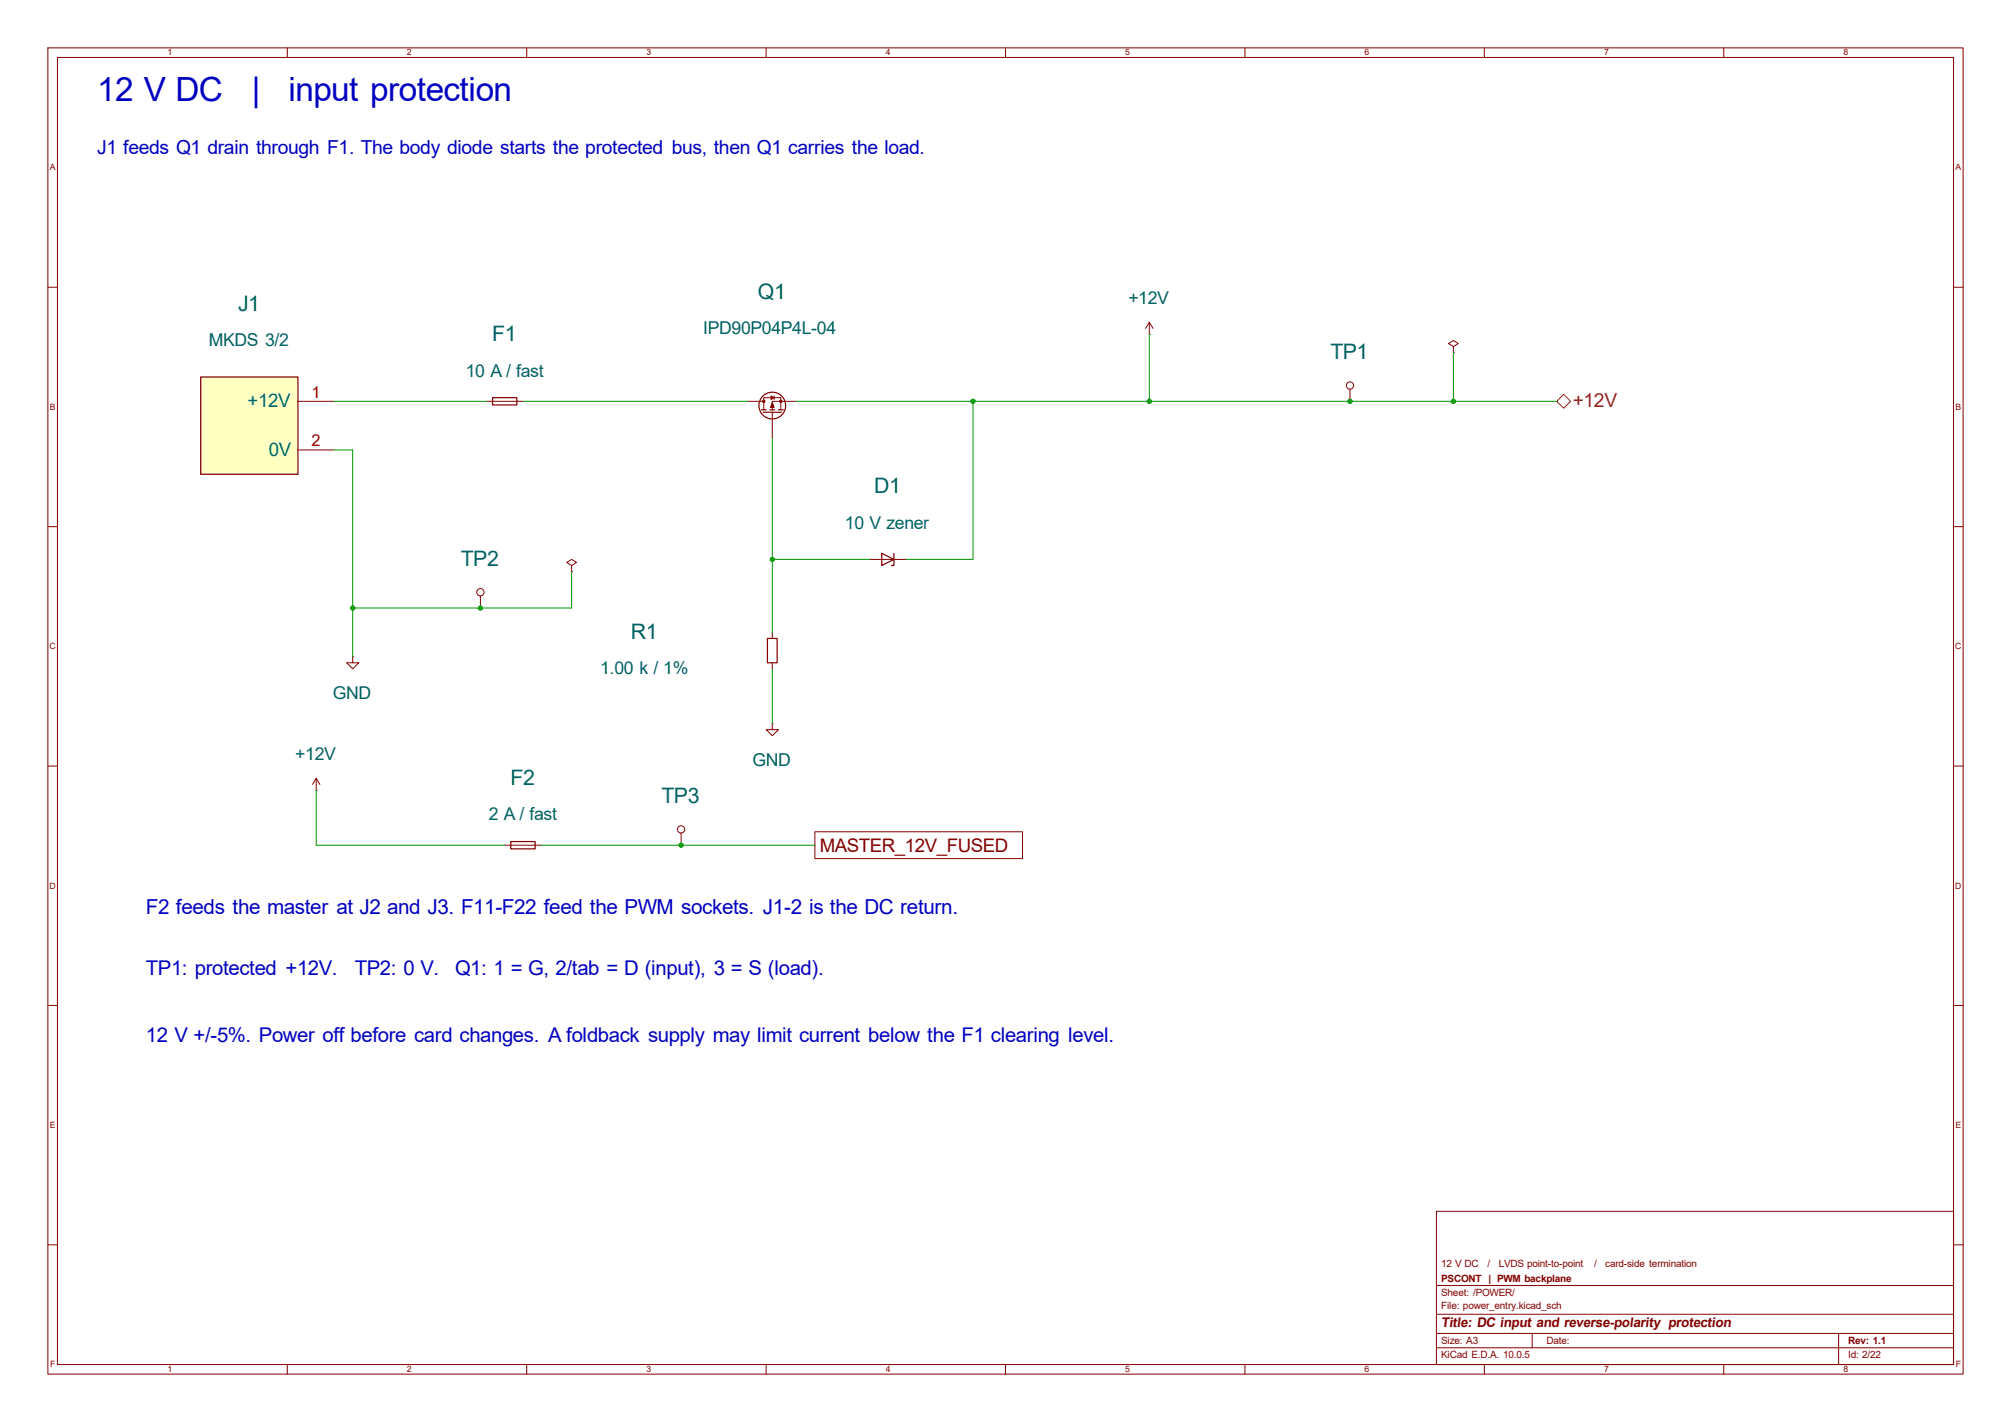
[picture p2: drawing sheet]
(kicad_sch (version 20260101) (generator eeschema) (paper "A3") (title_block (title "DC input and reverse-polarity protection") (rev "1.1") (company "PSCONT  |  PWM backplane") (comment 1 "12 V DC   /   LVDS point-to-point   /   card-side termination")) (lib_symbols (symbol "BP:MKDS_2" (pin_names (offset 1.27)) (in_bom yes) (on_board yes) (property "Reference" "J" (at 0.0 0.0 0) (effects (font (size 1.27 1.27)) )) (property "Value" "MKDS_2" (at 0.0 -2.54 0) (effects (font (size 1.27 1.27)) )) (symbol "MKDS_2_0_1" (rectangle (start -10.16 10.16) (end 10.16 -10.16) (stroke (width 0.254) (type default)) (fill (type background)))) (symbol "MKDS_2_1_1" (pin passive line (at 17.78 5.08 180) (length 7.62) (name "+12V" (effects (font (face "Arial") (size 2.8 2.8)) )) (number "1" (effects (font (size 2.45 2.45)) )))(pin passive line (at 17.78 -5.08 180) (length 7.62) (name "0V" (effects (font (face "Arial") (size 2.8 2.8)) )) (number "2" (effects (font (size 2.45 2.45)) )))))
(symbol "BP:PMOS_GDS"
  (pin_numbers (hide yes))
  (pin_names
   (offset 0) (hide yes))
  (exclude_from_sim no)
  (in_bom yes)
  (on_board yes)
  (in_pos_files yes)
  (duplicate_pin_numbers_are_jumpers no)
  (property "Reference" "Q" (at 5.08 1.27 0) (show_name no) (do_not_autoplace no) (effects (font (size 1.27 1.27)) (justify left)))
  (property "Value" "PMOS_GDS" (at 5.08 -1.27 0) (show_name no) (do_not_autoplace no) (effects (font (size 1.27 1.27)) (justify left)))
  (property "Footprint" "" (at 5.08 2.54 0) (show_name no) (do_not_autoplace no) (hide yes) (effects (font (size 1.27 1.27))))
  (property "Datasheet" "" (at 0 0 0) (show_name no) (do_not_autoplace no) (hide yes) (effects (font (size 1.27 1.27))))
  (property "Description" "P-MOSFET transistor" (at 0 0 0) (show_name no) (do_not_autoplace no) (hide yes) (effects (font (size 1.27 1.27))))
  (symbol "PMOS_GDS_0_1"
   (polyline (pts (xy 0.254 1.905) (xy 0.254 -1.905)) (stroke (width 0.254) (type default)) (fill (type none)))
   (polyline (pts (xy 0.254 0) (xy -2.54 0)) (stroke (width 0) (type default)) (fill (type none)))
   (polyline (pts (xy 0.762 2.286) (xy 0.762 1.27)) (stroke (width 0.254) (type default)) (fill (type none)))
   (polyline (pts (xy 0.762 1.778) (xy 3.302 1.778) (xy 3.302 -1.778) (xy 0.762 -1.778)) (stroke (width 0) (type default)) (fill (type none)))
   (polyline (pts (xy 0.762 0.508) (xy 0.762 -0.508)) (stroke (width 0.254) (type default)) (fill (type none)))
   (polyline (pts (xy 0.762 -1.27) (xy 0.762 -2.286)) (stroke (width 0.254) (type default)) (fill (type none)))
   (circle (center 1.651 0) (radius 2.794) (stroke (width 0.254) (type default)) (fill (type none)))
   (polyline (pts (xy 2.286 0) (xy 1.27 0.381) (xy 1.27 -0.381) (xy 2.286 0)) (stroke (width 0) (type default)) (fill (type outline)))
   (polyline (pts (xy 2.54 2.54) (xy 2.54 1.778)) (stroke (width 0) (type default)) (fill (type none)))
   (circle (center 2.54 1.778) (radius 0.254) (stroke (width 0) (type default)) (fill (type outline)))
   (circle (center 2.54 -1.778) (radius 0.254) (stroke (width 0) (type default)) (fill (type outline)))
   (polyline (pts (xy 2.54 -2.54) (xy 2.54 0) (xy 0.762 0)) (stroke (width 0) (type default)) (fill (type none)))
   (polyline (pts (xy 2.921 -0.381) (xy 3.683 -0.381)) (stroke (width 0) (type default)) (fill (type none)))
   (polyline (pts (xy 3.302 -0.381) (xy 2.921 0.254) (xy 3.683 0.254) (xy 3.302 -0.381)) (stroke (width 0) (type default)) (fill (type none))))
  (symbol "PMOS_GDS_1_1"
   (pin passive line (at 2.54 5.08 270) (length 2.54) (name "D" (effects (font (size 1.27 1.27)))) (number "2" (effects (font (size 1.27 1.27)))))
   (pin input line (at -5.08 0 0) (length 2.54) (name "G" (effects (font (size 1.27 1.27)))) (number "1" (effects (font (size 1.27 1.27)))))
   (pin passive line (at 2.54 -5.08 90) (length 2.54) (name "S" (effects (font (size 1.27 1.27)))) (number "3" (effects (font (size 1.27 1.27))))))
  (embedded_fonts no))
(symbol "Connector:TestPoint"
  (pin_numbers (hide yes))
  (pin_names
   (offset 0.762) (hide yes))
  (exclude_from_sim no)
  (in_bom yes)
  (on_board yes)
  (in_pos_files yes)
  (duplicate_pin_numbers_are_jumpers no)
  (property "Reference" "TP" (at 0 6.858 0) (show_name no) (do_not_autoplace no) (effects (font (size 1.27 1.27))))
  (property "Value" "TestPoint" (at 0 5.08 0) (show_name no) (do_not_autoplace no) (effects (font (size 1.27 1.27))))
  (property "Footprint" "" (at 5.08 0 0) (show_name no) (do_not_autoplace no) (hide yes) (effects (font (size 1.27 1.27))))
  (property "Datasheet" "" (at 5.08 0 0) (show_name no) (do_not_autoplace no) (hide yes) (effects (font (size 1.27 1.27))))
  (property "Description" "test point" (at 0 0 0) (show_name no) (do_not_autoplace no) (hide yes) (effects (font (size 1.27 1.27))))
  (symbol "TestPoint_0_1"
   (circle (center 0 3.302) (radius 0.762) (stroke (width 0) (type default)) (fill (type none))))
  (symbol "TestPoint_1_1"
   (pin passive line (at 0 0 90) (length 2.54) (name "1" (effects (font (size 1.27 1.27)))) (number "1" (effects (font (size 1.27 1.27))))))
  (embedded_fonts no))
(symbol "Device:D_Zener"
  (pin_numbers (hide yes))
  (pin_names
   (offset 1.016) (hide yes))
  (exclude_from_sim no)
  (in_bom yes)
  (on_board yes)
  (in_pos_files yes)
  (duplicate_pin_numbers_are_jumpers no)
  (property "Reference" "D" (at 0 2.54 0) (show_name no) (do_not_autoplace no) (effects (font (size 1.27 1.27))))
  (property "Value" "D_Zener" (at 0 -2.54 0) (show_name no) (do_not_autoplace no) (effects (font (size 1.27 1.27))))
  (property "Footprint" "" (at 0 0 0) (show_name no) (do_not_autoplace no) (hide yes) (effects (font (size 1.27 1.27))))
  (property "Datasheet" "" (at 0 0 0) (show_name no) (do_not_autoplace no) (hide yes) (effects (font (size 1.27 1.27))))
  (property "Description" "Zener diode" (at 0 0 0) (show_name no) (do_not_autoplace no) (hide yes) (effects (font (size 1.27 1.27))))
  (symbol "D_Zener_0_1"
   (polyline (pts (xy -1.27 -1.27) (xy -1.27 1.27) (xy -0.762 1.27)) (stroke (width 0.254) (type default)) (fill (type none)))
   (polyline (pts (xy 1.27 0) (xy -1.27 0)) (stroke (width 0) (type default)) (fill (type none)))
   (polyline (pts (xy 1.27 -1.27) (xy 1.27 1.27) (xy -1.27 0) (xy 1.27 -1.27)) (stroke (width 0.254) (type default)) (fill (type none))))
  (symbol "D_Zener_1_1"
   (pin passive line (at -3.81 0 0) (length 2.54) (name "K" (effects (font (size 1.27 1.27)))) (number "1" (effects (font (size 1.27 1.27)))))
   (pin passive line (at 3.81 0 180) (length 2.54) (name "A" (effects (font (size 1.27 1.27)))) (number "2" (effects (font (size 1.27 1.27))))))
  (embedded_fonts no))
(symbol "Device:Fuse"
  (pin_numbers (hide yes))
  (pin_names
   (offset 0))
  (exclude_from_sim no)
  (in_bom yes)
  (on_board yes)
  (in_pos_files yes)
  (duplicate_pin_numbers_are_jumpers no)
  (property "Reference" "F" (at 2.032 0 90) (show_name no) (do_not_autoplace no) (effects (font (size 1.27 1.27))))
  (property "Value" "Fuse" (at -1.905 0 90) (show_name no) (do_not_autoplace no) (effects (font (size 1.27 1.27))))
  (property "Footprint" "" (at -1.778 0 90) (show_name no) (do_not_autoplace no) (hide yes) (effects (font (size 1.27 1.27))))
  (property "Datasheet" "" (at 0 0 0) (show_name no) (do_not_autoplace no) (hide yes) (effects (font (size 1.27 1.27))))
  (property "Description" "Fuse" (at 0 0 0) (show_name no) (do_not_autoplace no) (hide yes) (effects (font (size 1.27 1.27))))
  (symbol "Fuse_0_1"
   (rectangle (start -0.762 -2.54) (end 0.762 2.54) (stroke (width 0.254) (type default)) (fill (type none)))
   (polyline (pts (xy 0 2.54) (xy 0 -2.54)) (stroke (width 0) (type default)) (fill (type none))))
  (symbol "Fuse_1_1"
   (pin passive line (at 0 3.81 270) (length 1.27) (name "" (effects (font (size 1.27 1.27)))) (number "1" (effects (font (size 1.27 1.27)))))
   (pin passive line (at 0 -3.81 90) (length 1.27) (name "" (effects (font (size 1.27 1.27)))) (number "2" (effects (font (size 1.27 1.27))))))
  (embedded_fonts no))
(symbol "Device:R"
  (pin_numbers (hide yes))
  (pin_names
   (offset 0))
  (exclude_from_sim no)
  (in_bom yes)
  (on_board yes)
  (in_pos_files yes)
  (duplicate_pin_numbers_are_jumpers no)
  (property "Reference" "R" (at 2.032 0 90) (show_name no) (do_not_autoplace no) (effects (font (size 1.27 1.27))))
  (property "Value" "R" (at 0 0 90) (show_name no) (do_not_autoplace no) (effects (font (size 1.27 1.27))))
  (property "Footprint" "" (at -1.778 0 90) (show_name no) (do_not_autoplace no) (hide yes) (effects (font (size 1.27 1.27))))
  (property "Datasheet" "" (at 0 0 0) (show_name no) (do_not_autoplace no) (hide yes) (effects (font (size 1.27 1.27))))
  (property "Description" "Resistor" (at 0 0 0) (show_name no) (do_not_autoplace no) (hide yes) (effects (font (size 1.27 1.27))))
  (symbol "R_0_1"
   (rectangle (start -1.016 -2.54) (end 1.016 2.54) (stroke (width 0.254) (type default)) (fill (type none))))
  (symbol "R_1_1"
   (pin passive line (at 0 3.81 270) (length 1.27) (name "" (effects (font (size 1.27 1.27)))) (number "1" (effects (font (size 1.27 1.27)))))
   (pin passive line (at 0 -3.81 90) (length 1.27) (name "" (effects (font (size 1.27 1.27)))) (number "2" (effects (font (size 1.27 1.27))))))
  (embedded_fonts no))
(symbol "power:+12V"
  (power global)
  (pin_numbers (hide yes))
  (pin_names
   (offset 0) (hide yes))
  (exclude_from_sim no)
  (in_bom yes)
  (on_board yes)
  (in_pos_files yes)
  (duplicate_pin_numbers_are_jumpers no)
  (property "Reference" "#PWR" (at 0 -3.81 0) (show_name no) (do_not_autoplace no) (hide yes) (effects (font (size 1.27 1.27))))
  (property "Value" "+12V" (at 0 3.556 0) (show_name no) (do_not_autoplace no) (effects (font (size 1.27 1.27))))
  (property "Footprint" "" (at 0 0 0) (show_name no) (do_not_autoplace no) (hide yes) (effects (font (size 1.27 1.27))))
  (property "Datasheet" "" (at 0 0 0) (show_name no) (do_not_autoplace no) (hide yes) (effects (font (size 1.27 1.27))))
  (property "Description" "Power symbol creates a global label with name \"+12V\"" (at 0 0 0) (show_name no) (do_not_autoplace no) (hide yes) (effects (font (size 1.27 1.27))))
  (symbol "+12V_0_1"
   (polyline (pts (xy -0.762 1.27) (xy 0 2.54)) (stroke (width 0) (type default)) (fill (type none)))
   (polyline (pts (xy 0 2.54) (xy 0.762 1.27)) (stroke (width 0) (type default)) (fill (type none)))
   (polyline (pts (xy 0 0) (xy 0 2.54)) (stroke (width 0) (type default)) (fill (type none))))
  (symbol "+12V_1_1"
   (pin power_in line (at 0 0 90) (length 0) (name "" (effects (font (size 1.27 1.27)))) (number "1" (effects (font (size 1.27 1.27))))))
  (embedded_fonts no))
(symbol "power:GND"
  (power global)
  (pin_numbers (hide yes))
  (pin_names
   (offset 0) (hide yes))
  (exclude_from_sim no)
  (in_bom yes)
  (on_board yes)
  (in_pos_files yes)
  (duplicate_pin_numbers_are_jumpers no)
  (property "Reference" "#PWR" (at 0 -6.35 0) (show_name no) (do_not_autoplace no) (hide yes) (effects (font (size 1.27 1.27))))
  (property "Value" "GND" (at 0 -3.81 0) (show_name no) (do_not_autoplace no) (effects (font (size 1.27 1.27))))
  (property "Footprint" "" (at 0 0 0) (show_name no) (do_not_autoplace no) (hide yes) (effects (font (size 1.27 1.27))))
  (property "Datasheet" "" (at 0 0 0) (show_name no) (do_not_autoplace no) (hide yes) (effects (font (size 1.27 1.27))))
  (property "Description" "Power symbol creates a global label with name \"GND\" , ground" (at 0 0 0) (show_name no) (do_not_autoplace no) (hide yes) (effects (font (size 1.27 1.27))))
  (symbol "GND_0_1"
   (polyline (pts (xy 0 0) (xy 0 -1.27) (xy 1.27 -1.27) (xy 0 -2.54) (xy -1.27 -1.27) (xy 0 -1.27)) (stroke (width 0) (type default)) (fill (type none))))
  (symbol "GND_1_1"
   (pin power_in line (at 0 0 270) (length 0) (name "" (effects (font (size 1.27 1.27)))) (number "1" (effects (font (size 1.27 1.27))))))
  (embedded_fonts no))
(symbol "power:PWR_FLAG"
  (power global)
  (pin_numbers (hide yes))
  (pin_names
   (offset 0) (hide yes))
  (exclude_from_sim no)
  (in_bom yes)
  (on_board yes)
  (in_pos_files yes)
  (duplicate_pin_numbers_are_jumpers no)
  (property "Reference" "#FLG" (at 0 1.905 0) (show_name no) (do_not_autoplace no) (hide yes) (effects (font (size 1.27 1.27))))
  (property "Value" "PWR_FLAG" (at 0 3.81 0) (show_name no) (do_not_autoplace no) (effects (font (size 1.27 1.27))))
  (property "Footprint" "" (at 0 0 0) (show_name no) (do_not_autoplace no) (hide yes) (effects (font (size 1.27 1.27))))
  (property "Datasheet" "" (at 0 0 0) (show_name no) (do_not_autoplace no) (hide yes) (effects (font (size 1.27 1.27))))
  (property "Description" "Special symbol for telling ERC where power comes from" (at 0 0 0) (show_name no) (do_not_autoplace no) (hide yes) (effects (font (size 1.27 1.27))))
  (symbol "PWR_FLAG_0_0"
   (pin power_out line (at 0 0 90) (length 0) (name "" (effects (font (size 1.27 1.27)))) (number "1" (effects (font (size 1.27 1.27))))))
  (symbol "PWR_FLAG_0_1"
   (polyline (pts (xy 0 0) (xy 0 1.27) (xy -1.016 1.905) (xy 0 2.54) (xy 1.016 1.905) (xy 0 1.27)) (stroke (width 0) (type default)) (fill (type none))))
  (embedded_fonts no)))
(text "12 V DC   |   input protection" (at 20.32 20.32 0) (effects (font (face "Arial") (size 5.0 5.0)) (justify left)))
(text "J1 feeds Q1 drain through F1. The body diode starts the protected bus, then Q1 carries the load." (at 20.32 31.75 0) (effects (font (face "Arial") (size 2.9 2.9)) (justify left)))
(symbol (lib_id "BP:MKDS_2") (at 52.07 88.9 0) (unit 1) (in_bom yes) (on_board yes) (dnp no) (property "Reference" "J1" (at 52.07 63.5 0) (effects (font (face "Arial") (size 3.2 3.2)) ))(property "Value" "MKDS 3/2" (at 52.07 71.12 0) (effects (font (face "Arial") (size 2.65 2.65)) ))(property "Footprint" "TerminalBlock_Phoenix:TerminalBlock_Phoenix_MKDS-3-2-5.08_1x02_P5.08mm_Horizontal" (at 52.07 88.9 0) (effects (font (size 1.27 1.27))  (hide yes)))(property "Manufacturer" "Phoenix Contact" (at 52.07 88.9 0) (effects (font (size 1.27 1.27))  (hide yes)))(property "MPN" "1711725" (at 52.07 88.9 0) (effects (font (size 1.27 1.27))  (hide yes)))(property "Supplier_URL" "https://www.digikey.com/en/products/detail/phoenix-contact/1711725/260395" (at 52.07 88.9 0) (effects (font (size 1.27 1.27))  (hide yes))))
(symbol (lib_id "Device:Fuse") (at 105.41 83.82 90) (unit 1) (in_bom yes) (on_board yes) (dnp no) (property "Reference" "F1" (at 105.41 69.85 90) (effects (font (face "Arial") (size 3.2 3.2)) ))(property "Value" "10 A / fast" (at 105.41 77.47 90) (effects (font (face "Arial") (size 2.65 2.65)) ))(property "Footprint" "Fuse:Fuse_Littelfuse-NANO2-451_453" (at 105.41 83.82 0) (effects (font (size 1.27 1.27))  (hide yes)))(property "Manufacturer" "Littelfuse" (at 105.41 83.82 0) (effects (font (size 1.27 1.27))  (hide yes)))(property "MPN" "0451010.MRL" (at 105.41 83.82 0) (effects (font (size 1.27 1.27))  (hide yes)))(property "Supplier_URL" "https://www.digikey.com/en/products/detail/littelfuse-inc/0451010-MRL/700832" (at 105.41 83.82 0) (effects (font (size 1.27 1.27))  (hide yes))))
(wire (pts (xy 69.85 83.82) (xy 101.6 83.82)) (stroke (width 0) (type default)))
(symbol (lib_id "BP:PMOS_GDS") (at 161.29 86.36 90) (unit 1) (in_bom yes) (on_board yes) (dnp no) (property "Reference" "Q1" (at 161.29 60.96 90) (effects (font (face "Arial") (size 3.2 3.2)) ))(property "Value" "IPD90P04P4L-04" (at 161.29 68.58 90) (effects (font (face "Arial") (size 2.65 2.65)) ))(property "Footprint" "Package_TO_SOT_SMD:TO-252-2" (at 161.29 86.36 0) (effects (font (size 1.27 1.27))  (hide yes)))(property "Manufacturer" "Infineon" (at 161.29 86.36 0) (effects (font (size 1.27 1.27))  (hide yes)))(property "MPN" "IPD90P04P4L04ATMA2" (at 161.29 86.36 0) (effects (font (size 1.27 1.27))  (hide yes)))(property "Supplier_URL" "https://www.digikey.com/en/products/detail/infineon-technologies/IPD90P04P4L04ATMA2/11657625" (at 161.29 86.36 0) (effects (font (size 1.27 1.27))  (hide yes))))
(wire (pts (xy 109.22 83.82) (xy 156.21 83.82)) (stroke (width 0) (type default)))
(wire (pts (xy 166.37 83.82) (xy 203.2 83.82)) (stroke (width 0) (type default)))
(junction (at 203.2 83.82) (diameter 0) (color 0 0 0 0))
(wire (pts (xy 203.2 83.82) (xy 240.03 83.82)) (stroke (width 0) (type default)))
(junction (at 240.03 83.82) (diameter 0) (color 0 0 0 0))
(wire (pts (xy 240.03 83.82) (xy 281.94 83.82)) (stroke (width 0) (type default)))
(wire (pts (xy 240.03 83.82) (xy 240.03 69.85)) (stroke (width 0) (type default)))
(symbol (lib_id "power:+12V") (at 240.03 69.85 0) (unit 1) (in_bom yes) (on_board yes) (dnp no) (property "Reference" "#PWR01014" (at 240.03 55.88 0) (effects (font (face "Arial") (size 3.2 3.2))  (hide yes)))(property "Value" "+12V" (at 240.03 62.23 0) (effects (font (face "Arial") (size 2.65 2.65)) ))(property "Footprint" "" (at 240.03 69.85 0) (effects (font (size 1.27 1.27))  (hide yes))))
(symbol (lib_id "Connector:TestPoint") (at 281.94 83.82 0) (unit 1) (in_bom yes) (on_board yes) (dnp no) (property "Reference" "TP1" (at 281.94 73.66 0) (effects (font (face "Arial") (size 3.2 3.2)) ))(property "Value" "TestPoint" (at 281.94 77.47 0) (effects (font (face "Arial") (size 2.65 2.65))  (hide yes)))(property "Footprint" "TestPoint:TestPoint_Pad_D2.0mm" (at 281.94 83.82 0) (effects (font (size 1.27 1.27))  (hide yes))))
(wire (pts (xy 69.85 93.98) (xy 73.66 93.98)) (stroke (width 0) (type default)))
(wire (pts (xy 73.66 93.98) (xy 73.66 127.0)) (stroke (width 0) (type default)))
(wire (pts (xy 73.66 127.0) (xy 73.66 137.16)) (stroke (width 0) (type default)))
(symbol (lib_id "power:GND") (at 73.66 137.16 0) (unit 1) (in_bom yes) (on_board yes) (dnp no) (property "Reference" "#PWR01019" (at 73.66 123.19 0) (effects (font (face "Arial") (size 3.2 3.2))  (hide yes)))(property "Value" "GND" (at 73.66 144.78 0) (effects (font (face "Arial") (size 2.65 2.65)) ))(property "Footprint" "" (at 73.66 137.16 0) (effects (font (size 1.27 1.27))  (hide yes))))
(wire (pts (xy 161.29 91.44) (xy 161.29 116.84)) (stroke (width 0) (type default)))
(junction (at 161.29 116.84) (diameter 0) (color 0 0 0 0))
(wire (pts (xy 161.29 116.84) (xy 161.29 132.08)) (stroke (width 0) (type default)))
(symbol (lib_id "Device:R") (at 161.29 135.89 0) (unit 1) (in_bom yes) (on_board yes) (dnp no) (property "Reference" "R1" (at 134.62 132.08 0) (effects (font (face "Arial") (size 3.2 3.2)) ))(property "Value" "1.00 k / 1%" (at 134.62 139.7 0) (effects (font (face "Arial") (size 2.65 2.65)) ))(property "Footprint" "Resistor_SMD:R_0805_2012Metric" (at 161.29 135.89 0) (effects (font (size 1.27 1.27))  (hide yes)))(property "Manufacturer" "Yageo" (at 161.29 135.89 0) (effects (font (size 1.27 1.27))  (hide yes)))(property "MPN" "RC0805FR-071KL" (at 161.29 135.89 0) (effects (font (size 1.27 1.27))  (hide yes)))(property "Supplier_URL" "https://www.digikey.com/en/products/detail/yageo/RC0805FR-071KL/730391" (at 161.29 135.89 0) (effects (font (size 1.27 1.27))  (hide yes))))
(wire (pts (xy 161.29 139.7) (xy 161.29 151.13)) (stroke (width 0) (type default)))
(symbol (lib_id "power:GND") (at 161.29 151.13 0) (unit 1) (in_bom yes) (on_board yes) (dnp no) (property "Reference" "#PWR01025" (at 161.29 137.16 0) (effects (font (face "Arial") (size 3.2 3.2))  (hide yes)))(property "Value" "GND" (at 161.29 158.75 0) (effects (font (face "Arial") (size 2.65 2.65)) ))(property "Footprint" "" (at 161.29 151.13 0) (effects (font (size 1.27 1.27))  (hide yes))))
(symbol (lib_id "Device:D_Zener") (at 185.42 116.84 180) (unit 1) (in_bom yes) (on_board yes) (dnp no) (property "Reference" "D1" (at 185.42 101.6 0) (effects (font (face "Arial") (size 3.2 3.2)) ))(property "Value" "10 V zener" (at 185.42 109.22 0) (effects (font (face "Arial") (size 2.65 2.65)) ))(property "Footprint" "BP_Land:BZT52_SOD123" (at 185.42 116.84 0) (effects (font (size 1.27 1.27))  (hide yes)))(property "Manufacturer" "Vishay" (at 185.42 116.84 0) (effects (font (size 1.27 1.27))  (hide yes)))(property "MPN" "BZT52C10-E3-08" (at 185.42 116.84 0) (effects (font (size 1.27 1.27))  (hide yes)))(property "Supplier_URL" "https://www.digikey.com/en/products/detail/vishay-general-semiconductor-diodes-division/BZT52C10-E3-08/7717449" (at 185.42 116.84 0) (effects (font (size 1.27 1.27))  (hide yes))))
(wire (pts (xy 161.29 116.84) (xy 181.61 116.84)) (stroke (width 0) (type default)))
(wire (pts (xy 189.23 116.84) (xy 203.2 116.84)) (stroke (width 0) (type default)))
(wire (pts (xy 203.2 116.84) (xy 203.2 83.82)) (stroke (width 0) (type default)))
(wire (pts (xy 73.66 127.0) (xy 100.33 127.0)) (stroke (width 0) (type default)))
(junction (at 73.66 127.0) (diameter 0) (color 0 0 0 0))
(symbol (lib_id "Connector:TestPoint") (at 100.33 127.0 0) (unit 1) (in_bom yes) (on_board yes) (dnp no) (property "Reference" "TP2" (at 100.33 116.84 0) (effects (font (face "Arial") (size 3.2 3.2)) ))(property "Value" "TestPoint" (at 100.33 120.65 0) (effects (font (face "Arial") (size 2.65 2.65))  (hide yes)))(property "Footprint" "TestPoint:TestPoint_Pad_D2.0mm" (at 100.33 127.0 0) (effects (font (size 1.27 1.27))  (hide yes))))
(wire (pts (xy 281.94 83.82) (xy 303.53 83.82)) (stroke (width 0) (type default)))
(junction (at 281.94 83.82) (diameter 0) (color 0 0 0 0))
(wire (pts (xy 303.53 83.82) (xy 303.53 73.66)) (stroke (width 0) (type default)))
(symbol (lib_id "power:PWR_FLAG") (at 303.53 73.66 0) (unit 1) (in_bom yes) (on_board yes) (dnp no) (property "Reference" "#FLG01036" (at 303.53 59.69 0) (effects (font (face "Arial") (size 3.2 3.2))  (hide yes)))(property "Value" "PWR_FLAG" (at 303.53 66.04 0) (effects (font (face "Arial") (size 2.65 2.65))  (hide yes)))(property "Footprint" "" (at 303.53 73.66 0) (effects (font (size 1.27 1.27))  (hide yes))))
(wire (pts (xy 303.53 83.82) (xy 325.12 83.82)) (stroke (width 0) (type default)))
(junction (at 303.53 83.82) (diameter 0) (color 0 0 0 0))
(hierarchical_label "+12V" (shape bidirectional) (at 325.12 83.82 0) (effects (font (face "Arial") (size 2.9 2.9)) (justify left)))
(wire (pts (xy 100.33 127.0) (xy 119.38 127.0)) (stroke (width 0) (type default)))
(junction (at 100.33 127.0) (diameter 0) (color 0 0 0 0))
(wire (pts (xy 119.38 127.0) (xy 119.38 119.38)) (stroke (width 0) (type default)))
(symbol (lib_id "power:PWR_FLAG") (at 119.38 119.38 0) (unit 1) (in_bom yes) (on_board yes) (dnp no) (property "Reference" "#FLG01043" (at 119.38 105.41 0) (effects (font (face "Arial") (size 3.2 3.2))  (hide yes)))(property "Value" "PWR_FLAG" (at 119.38 111.76 0) (effects (font (face "Arial") (size 2.65 2.65))  (hide yes)))(property "Footprint" "" (at 119.38 119.38 0) (effects (font (size 1.27 1.27))  (hide yes))))
(text "F2 feeds the master at J2 and J3. F11-F22 feed the PWM sockets. J1-2 is the DC return." (at 30.48 190.5 0) (effects (font (face "Arial") (size 3.1 3.1)) (justify left)))
(text "TP1: protected +12V.   TP2: 0 V.   Q1: 1 = G, 2/tab = D (input), 3 = S (load)." (at 30.48 203.2 0) (effects (font (face "Arial") (size 3.05 3.05)) (justify left)))
(text "12 V +/-5%. Power off before card changes. A foldback supply may limit current below the F1 clearing level." (at 30.48 217.17 0) (effects (font (face "Arial") (size 3.05 3.05)) (justify left)))
(symbol (lib_id "power:+12V") (at 66.04 165.1 0) (unit 1) (in_bom yes) (on_board yes) (dnp no) (property "Reference" "#PWR01047" (at 66.04 151.13 0) (effects (font (face "Arial") (size 3.2 3.2))  (hide yes)))(property "Value" "+12V" (at 66.04 157.48 0) (effects (font (face "Arial") (size 2.65 2.65)) ))(property "Footprint" "" (at 66.04 165.1 0) (effects (font (size 1.27 1.27))  (hide yes))))
(wire (pts (xy 66.04 165.1) (xy 66.04 176.53)) (stroke (width 0) (type default)))
(wire (pts (xy 66.04 176.53) (xy 105.41 176.53)) (stroke (width 0) (type default)))
(symbol (lib_id "Device:Fuse") (at 109.22 176.53 90) (unit 1) (in_bom yes) (on_board yes) (dnp no) (property "Reference" "F2" (at 109.22 162.56 90) (effects (font (face "Arial") (size 3.2 3.2)) ))(property "Value" "2 A / fast" (at 109.22 170.18 90) (effects (font (face "Arial") (size 2.65 2.65)) ))(property "Footprint" "Fuse:Fuse_Littelfuse-NANO2-451_453" (at 109.22 176.53 0) (effects (font (size 1.27 1.27))  (hide yes)))(property "Manufacturer" "Littelfuse" (at 109.22 176.53 0) (effects (font (size 1.27 1.27))  (hide yes)))(property "MPN" "0451002.MRL" (at 109.22 176.53 0) (effects (font (size 1.27 1.27))  (hide yes)))(property "Supplier_URL" "https://www.digikey.com/en/products/detail/littelfuse-inc/0451002-MRL/700822" (at 109.22 176.53 0) (effects (font (size 1.27 1.27))  (hide yes))))
(wire (pts (xy 113.03 176.53) (xy 142.24 176.53)) (stroke (width 0) (type default)))
(junction (at 142.24 176.53) (diameter 0) (color 0 0 0 0))
(symbol (lib_id "Connector:TestPoint") (at 142.24 176.53 0) (unit 1) (in_bom yes) (on_board yes) (dnp no) (property "Reference" "TP3" (at 142.24 166.37 0) (effects (font (face "Arial") (size 3.2 3.2)) ))(property "Value" "TestPoint" (at 142.24 170.18 0) (effects (font (face "Arial") (size 2.65 2.65))  (hide yes)))(property "Footprint" "TestPoint:TestPoint_Pad_D2.0mm" (at 142.24 176.53 0) (effects (font (size 1.27 1.27))  (hide yes))))
(wire (pts (xy 142.24 176.53) (xy 170.18 176.53)) (stroke (width 0) (type default)))
(global_label "MASTER_12V_FUSED" (shape passive) (at 170.18 176.53 0) (effects (font (face "Arial") (size 2.8 2.8)) (justify left))))
